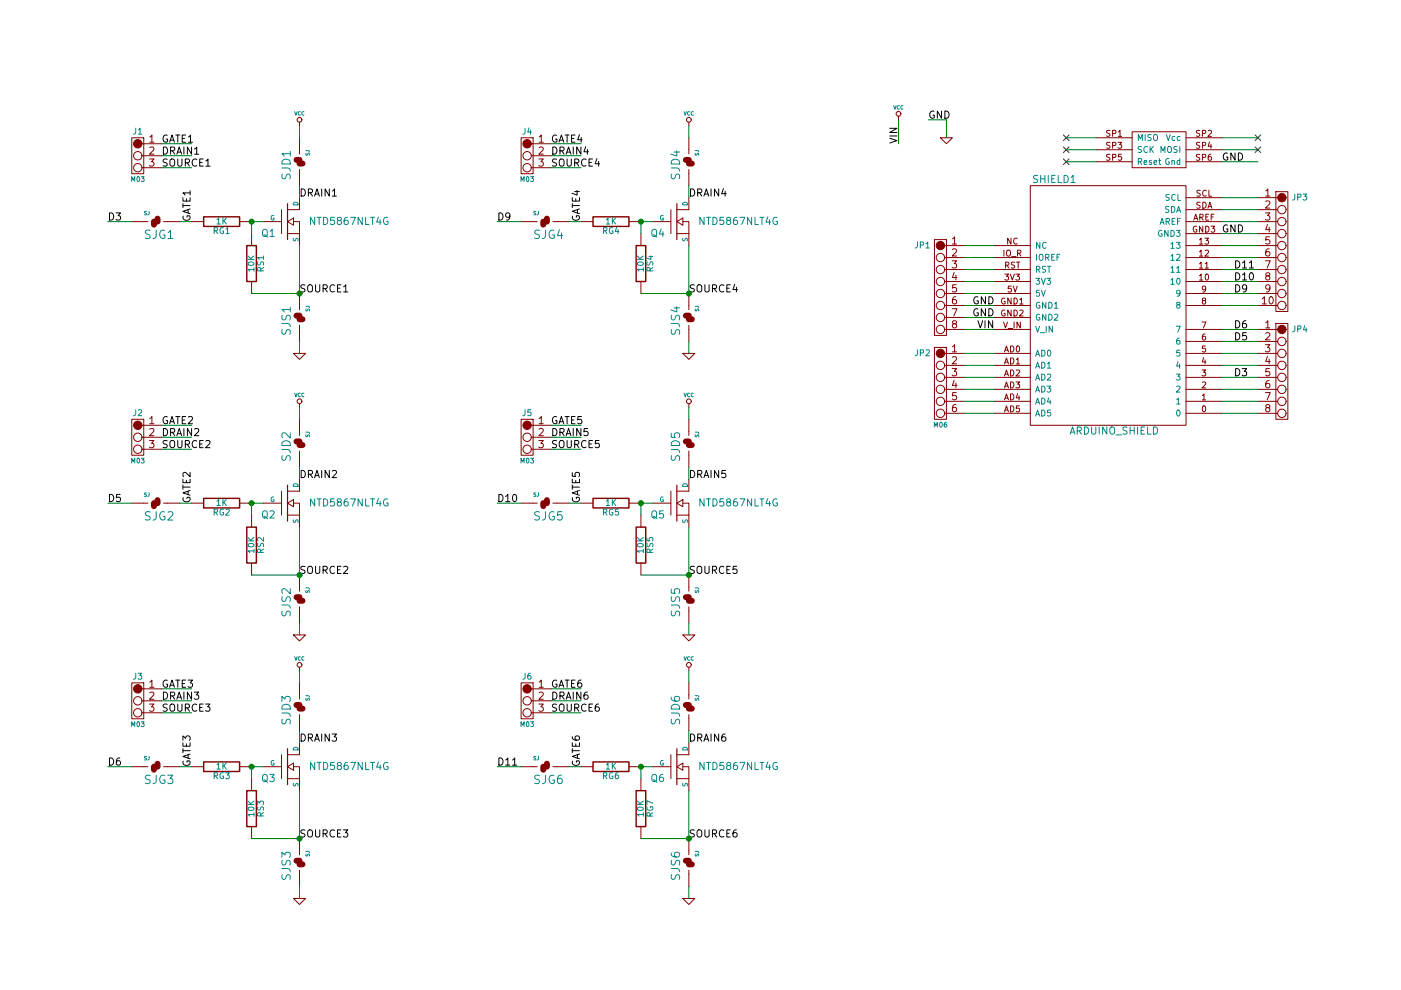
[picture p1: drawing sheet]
EESchema Schematic File Version 2
LIBS:power
LIBS:device
LIBS:transistors
LIBS:conn
LIBS:linear
LIBS:regul
LIBS:74xx
LIBS:cmos4000
LIBS:adc-dac
LIBS:memory
LIBS:xilinx
LIBS:special
LIBS:microcontrollers
LIBS:dsp
LIBS:microchip
LIBS:analog_switches
LIBS:motorola
LIBS:texas
LIBS:intel
LIBS:audio
LIBS:interface
LIBS:digital-audio
LIBS:philips
LIBS:display
LIBS:cypress
LIBS:siliconi
LIBS:opto
LIBS:atmel
LIBS:contrib
LIBS:valves
LIBS:freetronics_kicad_sch_lib
LIBS:NDriveShield-cache
EELAYER 24 0
EELAYER END
$Descr A4 11693 8268
encoding utf-8
Sheet 1 1
Title "NDrive Shield"
Date ""
Rev "v0.1"
Comp "(C) 2014 Freetronics Pty Ltd"
Comment1 "TAPR Open Hardware License"
Comment2 ""
Comment3 ""
Comment4 ""
$EndDescr
$Comp
L MOSFET_N Q1
U 1 1
P 2400 1850
F 0 "Q1" H 2300 1750 60  0000 R CNN
F 1 "NTD5867NLT4G" H 3250 1850 60  0000 R CNN
F 2 "" H 2400 1850 60  0000 C CNN
F 3 "" H 2400 1850 60  0000 C CNN
	1    2400 1850
	1    0    0    -1  
$EndComp
$Comp
L ARDUINO_SHIELD SHIELD1
U 1 1
P 9250 2650
F 0 "SHIELD1" H 8800 3800 60  0000 C CNN
F 1 "ARDUINO_SHIELD" H 9300 1700 60  0000 C CNN
F 2 "" H 9250 2650 60  0000 C CNN
F 3 "" H 9250 2650 60  0000 C CNN
	1    9250 2650
	1    0    0    -1  
$EndComp
$Comp
L M08 JP4
U 1 1
P 10800 2750
F 0 "JP4" H 10850 2750 50  0000 C CNN
F 1 "M08" H 10700 1950 40  0001 C CNN
F 2 "" H 10800 2750 60  0000 C CNN
F 3 "" H 10800 2750 60  0000 C CNN
	1    10800 2750
	1    0    0    -1  
$EndComp
$Comp
L M10 JP3
U 1 1
P 10800 1650
F 0 "JP3" H 10850 1650 50  0000 C CNN
F 1 "M10" H 10700 650 40  0001 C CNN
F 2 "" H 10800 1650 60  0000 C CNN
F 3 "" H 10800 1650 60  0000 C CNN
	1    10800 1650
	1    0    0    -1  
$EndComp
$Comp
L M06 JP2
U 1 1
P 7750 2950
F 0 "JP2" H 7800 2950 50  0000 C CNN
F 1 "M06" H 7650 2350 40  0000 C CNN
F 2 "" H 7750 2950 60  0000 C CNN
F 3 "" H 7750 2950 60  0000 C CNN
	1    7750 2950
	-1   0    0    -1  
$EndComp
$Comp
L M08 JP1
U 1 1
P 7750 2050
F 0 "JP1" H 7800 2050 50  0000 C CNN
F 1 "M08" H 7650 1250 40  0001 C CNN
F 2 "" H 7750 2050 60  0000 C CNN
F 3 "" H 7750 2050 60  0000 C CNN
	1    7750 2050
	-1   0    0    -1  
$EndComp
Text Label 10300 3150 0    60   ~ 0
D3
Text Label 10300 2850 0    60   ~ 0
D5
Text Label 10300 2750 0    60   ~ 0
D6
Text Label 10300 2450 0    60   ~ 0
D9
Text Label 10300 2350 0    60   ~ 0
D10
Text Label 10300 2250 0    60   ~ 0
D11
$Comp
L SJ SJG1
U 1 1
P 1300 1850
F 0 "SJG1" H 1200 1700 70  0000 L BNN
F 1 "SJ" H 1200 1900 30  0000 L BNN
F 2 "" H 1300 1850 60  0000 C CNN
F 3 "" H 1300 1850 60  0000 C CNN
	1    1300 1850
	1    0    0    -1  
$EndComp
$Comp
L SJ SJD1
U 1 1
P 2500 1350
F 0 "SJD1" H 2400 1200 70  0000 L BNN
F 1 "SJ" H 2400 1400 30  0000 L BNN
F 2 "" H 2500 1350 60  0000 C CNN
F 3 "" H 2500 1350 60  0000 C CNN
	1    2500 1350
	0    1    1    0   
$EndComp
$Comp
L M03 J1
U 1 1
P 1050 1200
F 0 "J1" H 950 1300 50  0000 C CNN
F 1 "M03" H 950 900 40  0000 C CNN
F 2 "" H 1050 1200 60  0000 C CNN
F 3 "" H 1050 1200 60  0000 C CNN
	1    1050 1200
	-1   0    0    -1  
$EndComp
$Comp
L VCC #PWR01
U 1 1
P 2500 1050
F 0 "#PWR01" H 2500 1150 30  0001 C CNN
F 1 "VCC" H 2500 1150 30  0000 C CNN
F 2 "" H 2500 1050 60  0000 C CNN
F 3 "" H 2500 1050 60  0000 C CNN
	1    2500 1050
	1    0    0    -1  
$EndComp
Text Label 900  1850 0    60   ~ 0
D3
Text Label 1600 1850 1    60   ~ 0
GATE1
Text Label 2500 1650 0    60   ~ 0
DRAIN1
$Comp
L SJ SJS1
U 1 1
P 2500 2650
F 0 "SJS1" H 2400 2500 70  0000 L BNN
F 1 "SJ" H 2400 2700 30  0000 L BNN
F 2 "" H 2500 2650 60  0000 C CNN
F 3 "" H 2500 2650 60  0000 C CNN
	1    2500 2650
	0    1    1    0   
$EndComp
$Comp
L GND #PWR02
U 1 1
P 2500 2950
F 0 "#PWR02" H 2500 2950 30  0001 C CNN
F 1 "GND" H 2500 2880 30  0001 C CNN
F 2 "" H 2500 2950 60  0000 C CNN
F 3 "" H 2500 2950 60  0000 C CNN
	1    2500 2950
	1    0    0    -1  
$EndComp
$Comp
L GND #PWR03
U 1 1
P 7900 1150
F 0 "#PWR03" H 7900 1150 30  0001 C CNN
F 1 "GND" H 7900 1080 30  0001 C CNN
F 2 "" H 7900 1150 60  0000 C CNN
F 3 "" H 7900 1150 60  0000 C CNN
	1    7900 1150
	1    0    0    -1  
$EndComp
Text Label 7750 1000 0    60   ~ 0
GND
Text Label 10200 1950 0    60   ~ 0
GND
Text Label 8300 2550 2    60   ~ 0
GND
Text Label 8300 2650 2    60   ~ 0
GND
Text Label 10200 1350 0    60   ~ 0
GND
Text Label 1350 1200 0    60   ~ 0
GATE1
Text Label 1350 1300 0    60   ~ 0
DRAIN1
Text Label 1350 1400 0    60   ~ 0
SOURCE1
Text Label 2500 2450 0    60   ~ 0
SOURCE1
$Comp
L RES RG1
U 1 1
P 1850 1850
F 0 "RG1" V 1930 1850 50  0000 C CNN
F 1 "1K" V 1850 1850 50  0000 C CNN
F 2 "" H 1850 1850 60  0000 C CNN
F 3 "" H 1850 1850 60  0000 C CNN
	1    1850 1850
	0    1    1    0   
$EndComp
$Comp
L RES RS1
U 1 1
P 2100 2200
F 0 "RS1" V 2180 2200 50  0000 C CNN
F 1 "10K" V 2100 2200 50  0000 C CNN
F 2 "" H 2100 2200 60  0000 C CNN
F 3 "" H 2100 2200 60  0000 C CNN
	1    2100 2200
	1    0    0    -1  
$EndComp
$Comp
L MOSFET_N Q2
U 1 1
P 2400 4200
F 0 "Q2" H 2300 4100 60  0000 R CNN
F 1 "NTD5867NLT4G" H 3250 4200 60  0000 R CNN
F 2 "" H 2400 4200 60  0000 C CNN
F 3 "" H 2400 4200 60  0000 C CNN
	1    2400 4200
	1    0    0    -1  
$EndComp
$Comp
L SJ SJG2
U 1 1
P 1300 4200
F 0 "SJG2" H 1200 4050 70  0000 L BNN
F 1 "SJ" H 1200 4250 30  0000 L BNN
F 2 "" H 1300 4200 60  0000 C CNN
F 3 "" H 1300 4200 60  0000 C CNN
	1    1300 4200
	1    0    0    -1  
$EndComp
$Comp
L SJ SJD2
U 1 1
P 2500 3700
F 0 "SJD2" H 2400 3550 70  0000 L BNN
F 1 "SJ" H 2400 3750 30  0000 L BNN
F 2 "" H 2500 3700 60  0000 C CNN
F 3 "" H 2500 3700 60  0000 C CNN
	1    2500 3700
	0    1    1    0   
$EndComp
$Comp
L M03 J2
U 1 1
P 1050 3550
F 0 "J2" H 950 3650 50  0000 C CNN
F 1 "M03" H 950 3250 40  0000 C CNN
F 2 "" H 1050 3550 60  0000 C CNN
F 3 "" H 1050 3550 60  0000 C CNN
	1    1050 3550
	-1   0    0    -1  
$EndComp
$Comp
L VCC #PWR04
U 1 1
P 2500 3400
F 0 "#PWR04" H 2500 3500 30  0001 C CNN
F 1 "VCC" H 2500 3500 30  0000 C CNN
F 2 "" H 2500 3400 60  0000 C CNN
F 3 "" H 2500 3400 60  0000 C CNN
	1    2500 3400
	1    0    0    -1  
$EndComp
Text Label 900  4200 0    60   ~ 0
D5
Text Label 1600 4200 1    60   ~ 0
GATE2
Text Label 2500 4000 0    60   ~ 0
DRAIN2
$Comp
L SJ SJS2
U 1 1
P 2500 5000
F 0 "SJS2" H 2400 4850 70  0000 L BNN
F 1 "SJ" H 2400 5050 30  0000 L BNN
F 2 "" H 2500 5000 60  0000 C CNN
F 3 "" H 2500 5000 60  0000 C CNN
	1    2500 5000
	0    1    1    0   
$EndComp
$Comp
L GND #PWR05
U 1 1
P 2500 5300
F 0 "#PWR05" H 2500 5300 30  0001 C CNN
F 1 "GND" H 2500 5230 30  0001 C CNN
F 2 "" H 2500 5300 60  0000 C CNN
F 3 "" H 2500 5300 60  0000 C CNN
	1    2500 5300
	1    0    0    -1  
$EndComp
Text Label 1350 3550 0    60   ~ 0
GATE2
Text Label 1350 3650 0    60   ~ 0
DRAIN2
Text Label 1350 3750 0    60   ~ 0
SOURCE2
Text Label 2500 4800 0    60   ~ 0
SOURCE2
$Comp
L RES RG2
U 1 1
P 1850 4200
F 0 "RG2" V 1930 4200 50  0000 C CNN
F 1 "1K" V 1850 4200 50  0000 C CNN
F 2 "" H 1850 4200 60  0000 C CNN
F 3 "" H 1850 4200 60  0000 C CNN
	1    1850 4200
	0    1    1    0   
$EndComp
$Comp
L RES RS2
U 1 1
P 2100 4550
F 0 "RS2" V 2180 4550 50  0000 C CNN
F 1 "10K" V 2100 4550 50  0000 C CNN
F 2 "" H 2100 4550 60  0000 C CNN
F 3 "" H 2100 4550 60  0000 C CNN
	1    2100 4550
	1    0    0    -1  
$EndComp
$Comp
L MOSFET_N Q3
U 1 1
P 2400 6400
F 0 "Q3" H 2300 6300 60  0000 R CNN
F 1 "NTD5867NLT4G" H 3250 6400 60  0000 R CNN
F 2 "" H 2400 6400 60  0000 C CNN
F 3 "" H 2400 6400 60  0000 C CNN
	1    2400 6400
	1    0    0    -1  
$EndComp
$Comp
L SJ SJG3
U 1 1
P 1300 6400
F 0 "SJG3" H 1200 6250 70  0000 L BNN
F 1 "SJ" H 1200 6450 30  0000 L BNN
F 2 "" H 1300 6400 60  0000 C CNN
F 3 "" H 1300 6400 60  0000 C CNN
	1    1300 6400
	1    0    0    -1  
$EndComp
$Comp
L SJ SJD3
U 1 1
P 2500 5900
F 0 "SJD3" H 2400 5750 70  0000 L BNN
F 1 "SJ" H 2400 5950 30  0000 L BNN
F 2 "" H 2500 5900 60  0000 C CNN
F 3 "" H 2500 5900 60  0000 C CNN
	1    2500 5900
	0    1    1    0   
$EndComp
$Comp
L M03 J3
U 1 1
P 1050 5750
F 0 "J3" H 950 5850 50  0000 C CNN
F 1 "M03" H 950 5450 40  0000 C CNN
F 2 "" H 1050 5750 60  0000 C CNN
F 3 "" H 1050 5750 60  0000 C CNN
	1    1050 5750
	-1   0    0    -1  
$EndComp
$Comp
L VCC #PWR06
U 1 1
P 2500 5600
F 0 "#PWR06" H 2500 5700 30  0001 C CNN
F 1 "VCC" H 2500 5700 30  0000 C CNN
F 2 "" H 2500 5600 60  0000 C CNN
F 3 "" H 2500 5600 60  0000 C CNN
	1    2500 5600
	1    0    0    -1  
$EndComp
Text Label 900  6400 0    60   ~ 0
D6
Text Label 1600 6400 1    60   ~ 0
GATE3
Text Label 2500 6200 0    60   ~ 0
DRAIN3
$Comp
L SJ SJS3
U 1 1
P 2500 7200
F 0 "SJS3" H 2400 7050 70  0000 L BNN
F 1 "SJ" H 2400 7250 30  0000 L BNN
F 2 "" H 2500 7200 60  0000 C CNN
F 3 "" H 2500 7200 60  0000 C CNN
	1    2500 7200
	0    1    1    0   
$EndComp
$Comp
L GND #PWR07
U 1 1
P 2500 7500
F 0 "#PWR07" H 2500 7500 30  0001 C CNN
F 1 "GND" H 2500 7430 30  0001 C CNN
F 2 "" H 2500 7500 60  0000 C CNN
F 3 "" H 2500 7500 60  0000 C CNN
	1    2500 7500
	1    0    0    -1  
$EndComp
Text Label 1350 5750 0    60   ~ 0
GATE3
Text Label 1350 5850 0    60   ~ 0
DRAIN3
Text Label 1350 5950 0    60   ~ 0
SOURCE3
Text Label 2500 7000 0    60   ~ 0
SOURCE3
$Comp
L RES RG3
U 1 1
P 1850 6400
F 0 "RG3" V 1930 6400 50  0000 C CNN
F 1 "1K" V 1850 6400 50  0000 C CNN
F 2 "" H 1850 6400 60  0000 C CNN
F 3 "" H 1850 6400 60  0000 C CNN
	1    1850 6400
	0    1    1    0   
$EndComp
$Comp
L RES RS3
U 1 1
P 2100 6750
F 0 "RS3" V 2180 6750 50  0000 C CNN
F 1 "10K" V 2100 6750 50  0000 C CNN
F 2 "" H 2100 6750 60  0000 C CNN
F 3 "" H 2100 6750 60  0000 C CNN
	1    2100 6750
	1    0    0    -1  
$EndComp
$Comp
L MOSFET_N Q4
U 1 1
P 5650 1850
F 0 "Q4" H 5550 1750 60  0000 R CNN
F 1 "NTD5867NLT4G" H 6500 1850 60  0000 R CNN
F 2 "" H 5650 1850 60  0000 C CNN
F 3 "" H 5650 1850 60  0000 C CNN
	1    5650 1850
	1    0    0    -1  
$EndComp
$Comp
L SJ SJG4
U 1 1
P 4550 1850
F 0 "SJG4" H 4450 1700 70  0000 L BNN
F 1 "SJ" H 4450 1900 30  0000 L BNN
F 2 "" H 4550 1850 60  0000 C CNN
F 3 "" H 4550 1850 60  0000 C CNN
	1    4550 1850
	1    0    0    -1  
$EndComp
$Comp
L SJ SJD4
U 1 1
P 5750 1350
F 0 "SJD4" H 5650 1200 70  0000 L BNN
F 1 "SJ" H 5650 1400 30  0000 L BNN
F 2 "" H 5750 1350 60  0000 C CNN
F 3 "" H 5750 1350 60  0000 C CNN
	1    5750 1350
	0    1    1    0   
$EndComp
$Comp
L M03 J4
U 1 1
P 4300 1200
F 0 "J4" H 4200 1300 50  0000 C CNN
F 1 "M03" H 4200 900 40  0000 C CNN
F 2 "" H 4300 1200 60  0000 C CNN
F 3 "" H 4300 1200 60  0000 C CNN
	1    4300 1200
	-1   0    0    -1  
$EndComp
$Comp
L VCC #PWR08
U 1 1
P 5750 1050
F 0 "#PWR08" H 5750 1150 30  0001 C CNN
F 1 "VCC" H 5750 1150 30  0000 C CNN
F 2 "" H 5750 1050 60  0000 C CNN
F 3 "" H 5750 1050 60  0000 C CNN
	1    5750 1050
	1    0    0    -1  
$EndComp
Text Label 4150 1850 0    60   ~ 0
D9
Text Label 4850 1850 1    60   ~ 0
GATE4
Text Label 5750 1650 0    60   ~ 0
DRAIN4
$Comp
L SJ SJS4
U 1 1
P 5750 2650
F 0 "SJS4" H 5650 2500 70  0000 L BNN
F 1 "SJ" H 5650 2700 30  0000 L BNN
F 2 "" H 5750 2650 60  0000 C CNN
F 3 "" H 5750 2650 60  0000 C CNN
	1    5750 2650
	0    1    1    0   
$EndComp
$Comp
L GND #PWR09
U 1 1
P 5750 2950
F 0 "#PWR09" H 5750 2950 30  0001 C CNN
F 1 "GND" H 5750 2880 30  0001 C CNN
F 2 "" H 5750 2950 60  0000 C CNN
F 3 "" H 5750 2950 60  0000 C CNN
	1    5750 2950
	1    0    0    -1  
$EndComp
Text Label 4600 1200 0    60   ~ 0
GATE4
Text Label 4600 1300 0    60   ~ 0
DRAIN4
Text Label 4600 1400 0    60   ~ 0
SOURCE4
Text Label 5750 2450 0    60   ~ 0
SOURCE4
$Comp
L RES RG4
U 1 1
P 5100 1850
F 0 "RG4" V 5180 1850 50  0000 C CNN
F 1 "1K" V 5100 1850 50  0000 C CNN
F 2 "" H 5100 1850 60  0000 C CNN
F 3 "" H 5100 1850 60  0000 C CNN
	1    5100 1850
	0    1    1    0   
$EndComp
$Comp
L RES RS4
U 1 1
P 5350 2200
F 0 "RS4" V 5430 2200 50  0000 C CNN
F 1 "10K" V 5350 2200 50  0000 C CNN
F 2 "" H 5350 2200 60  0000 C CNN
F 3 "" H 5350 2200 60  0000 C CNN
	1    5350 2200
	1    0    0    -1  
$EndComp
$Comp
L MOSFET_N Q5
U 1 1
P 5650 4200
F 0 "Q5" H 5550 4100 60  0000 R CNN
F 1 "NTD5867NLT4G" H 6500 4200 60  0000 R CNN
F 2 "" H 5650 4200 60  0000 C CNN
F 3 "" H 5650 4200 60  0000 C CNN
	1    5650 4200
	1    0    0    -1  
$EndComp
$Comp
L SJ SJG5
U 1 1
P 4550 4200
F 0 "SJG5" H 4450 4050 70  0000 L BNN
F 1 "SJ" H 4450 4250 30  0000 L BNN
F 2 "" H 4550 4200 60  0000 C CNN
F 3 "" H 4550 4200 60  0000 C CNN
	1    4550 4200
	1    0    0    -1  
$EndComp
$Comp
L SJ SJD5
U 1 1
P 5750 3700
F 0 "SJD5" H 5650 3550 70  0000 L BNN
F 1 "SJ" H 5650 3750 30  0000 L BNN
F 2 "" H 5750 3700 60  0000 C CNN
F 3 "" H 5750 3700 60  0000 C CNN
	1    5750 3700
	0    1    1    0   
$EndComp
$Comp
L M03 J5
U 1 1
P 4300 3550
F 0 "J5" H 4200 3650 50  0000 C CNN
F 1 "M03" H 4200 3250 40  0000 C CNN
F 2 "" H 4300 3550 60  0000 C CNN
F 3 "" H 4300 3550 60  0000 C CNN
	1    4300 3550
	-1   0    0    -1  
$EndComp
$Comp
L VCC #PWR010
U 1 1
P 5750 3400
F 0 "#PWR010" H 5750 3500 30  0001 C CNN
F 1 "VCC" H 5750 3500 30  0000 C CNN
F 2 "" H 5750 3400 60  0000 C CNN
F 3 "" H 5750 3400 60  0000 C CNN
	1    5750 3400
	1    0    0    -1  
$EndComp
Text Label 4150 4200 0    60   ~ 0
D10
Text Label 4850 4200 1    60   ~ 0
GATE5
Text Label 5750 4000 0    60   ~ 0
DRAIN5
$Comp
L SJ SJS5
U 1 1
P 5750 5000
F 0 "SJS5" H 5650 4850 70  0000 L BNN
F 1 "SJ" H 5650 5050 30  0000 L BNN
F 2 "" H 5750 5000 60  0000 C CNN
F 3 "" H 5750 5000 60  0000 C CNN
	1    5750 5000
	0    1    1    0   
$EndComp
$Comp
L GND #PWR011
U 1 1
P 5750 5300
F 0 "#PWR011" H 5750 5300 30  0001 C CNN
F 1 "GND" H 5750 5230 30  0001 C CNN
F 2 "" H 5750 5300 60  0000 C CNN
F 3 "" H 5750 5300 60  0000 C CNN
	1    5750 5300
	1    0    0    -1  
$EndComp
Text Label 4600 3550 0    60   ~ 0
GATE5
Text Label 4600 3650 0    60   ~ 0
DRAIN5
Text Label 4600 3750 0    60   ~ 0
SOURCE5
Text Label 5750 4800 0    60   ~ 0
SOURCE5
$Comp
L RES RG5
U 1 1
P 5100 4200
F 0 "RG5" V 5180 4200 50  0000 C CNN
F 1 "1K" V 5100 4200 50  0000 C CNN
F 2 "" H 5100 4200 60  0000 C CNN
F 3 "" H 5100 4200 60  0000 C CNN
	1    5100 4200
	0    1    1    0   
$EndComp
$Comp
L RES RS5
U 1 1
P 5350 4550
F 0 "RS5" V 5430 4550 50  0000 C CNN
F 1 "10K" V 5350 4550 50  0000 C CNN
F 2 "" H 5350 4550 60  0000 C CNN
F 3 "" H 5350 4550 60  0000 C CNN
	1    5350 4550
	1    0    0    -1  
$EndComp
$Comp
L MOSFET_N Q6
U 1 1
P 5650 6400
F 0 "Q6" H 5550 6300 60  0000 R CNN
F 1 "NTD5867NLT4G" H 6500 6400 60  0000 R CNN
F 2 "" H 5650 6400 60  0000 C CNN
F 3 "" H 5650 6400 60  0000 C CNN
	1    5650 6400
	1    0    0    -1  
$EndComp
$Comp
L SJ SJG6
U 1 1
P 4550 6400
F 0 "SJG6" H 4450 6250 70  0000 L BNN
F 1 "SJ" H 4450 6450 30  0000 L BNN
F 2 "" H 4550 6400 60  0000 C CNN
F 3 "" H 4550 6400 60  0000 C CNN
	1    4550 6400
	1    0    0    -1  
$EndComp
$Comp
L SJ SJD6
U 1 1
P 5750 5900
F 0 "SJD6" H 5650 5750 70  0000 L BNN
F 1 "SJ" H 5650 5950 30  0000 L BNN
F 2 "" H 5750 5900 60  0000 C CNN
F 3 "" H 5750 5900 60  0000 C CNN
	1    5750 5900
	0    1    1    0   
$EndComp
$Comp
L M03 J6
U 1 1
P 4300 5750
F 0 "J6" H 4200 5850 50  0000 C CNN
F 1 "M03" H 4200 5450 40  0000 C CNN
F 2 "" H 4300 5750 60  0000 C CNN
F 3 "" H 4300 5750 60  0000 C CNN
	1    4300 5750
	-1   0    0    -1  
$EndComp
$Comp
L VCC #PWR012
U 1 1
P 5750 5600
F 0 "#PWR012" H 5750 5700 30  0001 C CNN
F 1 "VCC" H 5750 5700 30  0000 C CNN
F 2 "" H 5750 5600 60  0000 C CNN
F 3 "" H 5750 5600 60  0000 C CNN
	1    5750 5600
	1    0    0    -1  
$EndComp
Text Label 4150 6400 0    60   ~ 0
D11
Text Label 4850 6400 1    60   ~ 0
GATE6
Text Label 5750 6200 0    60   ~ 0
DRAIN6
$Comp
L SJ SJS6
U 1 1
P 5750 7200
F 0 "SJS6" H 5650 7050 70  0000 L BNN
F 1 "SJ" H 5650 7250 30  0000 L BNN
F 2 "" H 5750 7200 60  0000 C CNN
F 3 "" H 5750 7200 60  0000 C CNN
	1    5750 7200
	0    1    1    0   
$EndComp
$Comp
L GND #PWR013
U 1 1
P 5750 7500
F 0 "#PWR013" H 5750 7500 30  0001 C CNN
F 1 "GND" H 5750 7430 30  0001 C CNN
F 2 "" H 5750 7500 60  0000 C CNN
F 3 "" H 5750 7500 60  0000 C CNN
	1    5750 7500
	1    0    0    -1  
$EndComp
Text Label 4600 5750 0    60   ~ 0
GATE6
Text Label 4600 5850 0    60   ~ 0
DRAIN6
Text Label 4600 5950 0    60   ~ 0
SOURCE6
Text Label 5750 7000 0    60   ~ 0
SOURCE6
$Comp
L RES RG6
U 1 1
P 5100 6400
F 0 "RG6" V 5180 6400 50  0000 C CNN
F 1 "1K" V 5100 6400 50  0000 C CNN
F 2 "" H 5100 6400 60  0000 C CNN
F 3 "" H 5100 6400 60  0000 C CNN
	1    5100 6400
	0    1    1    0   
$EndComp
$Comp
L RES RG7
U 1 1
P 5350 6750
F 0 "RG7" V 5430 6750 50  0000 C CNN
F 1 "10K" V 5350 6750 50  0000 C CNN
F 2 "" H 5350 6750 60  0000 C CNN
F 3 "" H 5350 6750 60  0000 C CNN
	1    5350 6750
	1    0    0    -1  
$EndComp
NoConn ~ 8900 1150
NoConn ~ 8900 1250
NoConn ~ 8900 1350
NoConn ~ 10500 1150
Wire Wire Line
	8300 2050 8050 2050
Wire Wire Line
	8300 2150 8050 2150
Wire Wire Line
	8300 2250 8050 2250
Wire Wire Line
	8300 2350 8050 2350
Wire Wire Line
	8300 2450 8050 2450
Wire Wire Line
	8300 2550 8050 2550
Wire Wire Line
	8300 2750 8050 2750
Wire Wire Line
	8300 2950 8050 2950
Wire Wire Line
	8300 3050 8050 3050
Wire Wire Line
	8300 3150 8050 3150
Wire Wire Line
	8300 3250 8050 3250
Wire Wire Line
	8300 3350 8050 3350
Wire Wire Line
	8300 3450 8050 3450
Wire Wire Line
	10200 1650 10500 1650
Wire Wire Line
	10200 1750 10500 1750
Wire Wire Line
	10200 1850 10500 1850
Wire Wire Line
	10200 1950 10500 1950
Wire Wire Line
	10200 2050 10500 2050
Wire Wire Line
	10200 2150 10500 2150
Wire Wire Line
	10200 2250 10500 2250
Wire Wire Line
	10200 2350 10500 2350
Wire Wire Line
	10200 2450 10500 2450
Wire Wire Line
	10200 2550 10500 2550
Wire Wire Line
	10200 2750 10500 2750
Wire Wire Line
	10200 2850 10500 2850
Wire Wire Line
	10200 2950 10500 2950
Wire Wire Line
	10200 3050 10500 3050
Wire Wire Line
	10200 3150 10500 3150
Wire Wire Line
	10200 3250 10500 3250
Wire Wire Line
	10200 3350 10500 3350
Wire Wire Line
	10200 3450 10500 3450
Wire Wire Line
	1350 1200 1600 1200
Wire Wire Line
	1350 1300 1600 1300
Wire Wire Line
	1350 1400 1600 1400
Wire Wire Line
	2500 1550 2500 1650
Wire Wire Line
	2500 1150 2500 1050
Wire Wire Line
	1100 1850 900  1850
Wire Wire Line
	2500 2050 2500 2450
Wire Wire Line
	2500 2850 2500 2950
Wire Wire Line
	7900 1150 7900 1000
Wire Wire Line
	7900 1000 7750 1000
Wire Wire Line
	8050 2650 8300 2650
Wire Wire Line
	10200 1350 10500 1350
Wire Wire Line
	10200 1150 10500 1150
Wire Wire Line
	10200 1250 10500 1250
Wire Wire Line
	9150 1150 8900 1150
Wire Wire Line
	9150 1250 8900 1250
Wire Wire Line
	9150 1350 8900 1350
Wire Wire Line
	2100 1850 2100 1950
Wire Wire Line
	2100 1850 2200 1850
Wire Wire Line
	1600 1850 1500 1850
Connection ~ 2100 1850
Wire Wire Line
	2500 2450 2100 2450
Connection ~ 2500 2450
Wire Wire Line
	1350 3550 1600 3550
Wire Wire Line
	1350 3650 1600 3650
Wire Wire Line
	1350 3750 1600 3750
Wire Wire Line
	2500 3900 2500 4000
Wire Wire Line
	2500 3500 2500 3400
Wire Wire Line
	1100 4200 900  4200
Wire Wire Line
	2500 4400 2500 4800
Wire Wire Line
	2500 5200 2500 5300
Wire Wire Line
	2100 4200 2100 4300
Wire Wire Line
	2100 4200 2200 4200
Wire Wire Line
	1600 4200 1500 4200
Connection ~ 2100 4200
Wire Wire Line
	2500 4800 2100 4800
Connection ~ 2500 4800
Wire Wire Line
	1350 5750 1600 5750
Wire Wire Line
	1350 5850 1600 5850
Wire Wire Line
	1350 5950 1600 5950
Wire Wire Line
	2500 6100 2500 6200
Wire Wire Line
	2500 5700 2500 5600
Wire Wire Line
	1100 6400 900  6400
Wire Wire Line
	2500 6600 2500 7000
Wire Wire Line
	2500 7400 2500 7500
Wire Wire Line
	2100 6400 2100 6500
Wire Wire Line
	2100 6400 2200 6400
Wire Wire Line
	1600 6400 1500 6400
Connection ~ 2100 6400
Wire Wire Line
	2500 7000 2100 7000
Connection ~ 2500 7000
Wire Wire Line
	4600 1200 4850 1200
Wire Wire Line
	4600 1300 4850 1300
Wire Wire Line
	4600 1400 4850 1400
Wire Wire Line
	5750 1550 5750 1650
Wire Wire Line
	5750 1150 5750 1050
Wire Wire Line
	4350 1850 4150 1850
Wire Wire Line
	5750 2050 5750 2450
Wire Wire Line
	5750 2850 5750 2950
Wire Wire Line
	5350 1850 5350 1950
Wire Wire Line
	5350 1850 5450 1850
Wire Wire Line
	4850 1850 4750 1850
Connection ~ 5350 1850
Wire Wire Line
	5750 2450 5350 2450
Connection ~ 5750 2450
Wire Wire Line
	4600 3550 4850 3550
Wire Wire Line
	4600 3650 4850 3650
Wire Wire Line
	4600 3750 4850 3750
Wire Wire Line
	5750 3900 5750 4000
Wire Wire Line
	5750 3500 5750 3400
Wire Wire Line
	4350 4200 4150 4200
Wire Wire Line
	5750 4400 5750 4800
Wire Wire Line
	5750 5200 5750 5300
Wire Wire Line
	5350 4200 5350 4300
Wire Wire Line
	5350 4200 5450 4200
Wire Wire Line
	4850 4200 4750 4200
Connection ~ 5350 4200
Wire Wire Line
	5750 4800 5350 4800
Connection ~ 5750 4800
Wire Wire Line
	4600 5750 4850 5750
Wire Wire Line
	4600 5850 4850 5850
Wire Wire Line
	4600 5950 4850 5950
Wire Wire Line
	5750 6100 5750 6200
Wire Wire Line
	5750 5700 5750 5600
Wire Wire Line
	4350 6400 4150 6400
Wire Wire Line
	5750 6600 5750 7000
Wire Wire Line
	5750 7400 5750 7500
Wire Wire Line
	5350 6400 5350 6500
Wire Wire Line
	5350 6400 5450 6400
Wire Wire Line
	4850 6400 4750 6400
Connection ~ 5350 6400
Wire Wire Line
	5750 7000 5350 7000
Connection ~ 5750 7000
$Comp
L VCC #PWR014
U 1 1
P 7500 1000
F 0 "#PWR014" H 7500 1100 30  0001 C CNN
F 1 "VCC" H 7500 1100 30  0000 C CNN
F 2 "" H 7500 1000 60  0000 C CNN
F 3 "" H 7500 1000 60  0000 C CNN
	1    7500 1000
	1    0    0    -1  
$EndComp
Text Label 8300 2750 2    60   ~ 0
VIN
Text Label 7500 1200 1    60   ~ 0
VIN
Wire Wire Line
	7500 1000 7500 1200
NoConn ~ 10500 1250
$EndSCHEMATC
